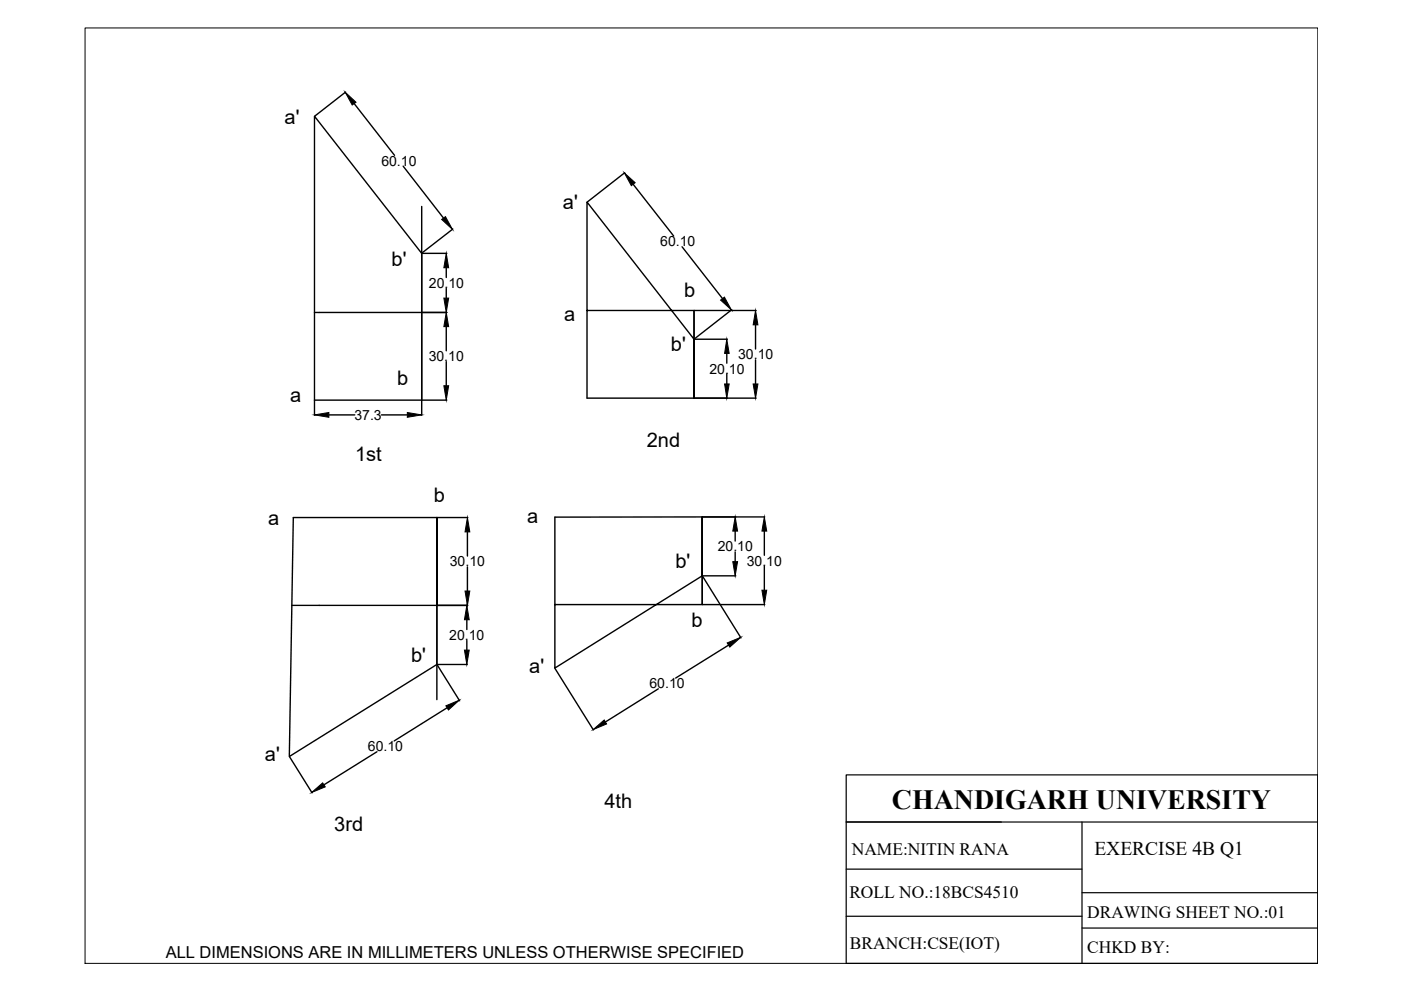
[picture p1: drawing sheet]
<svg xmlns="http://www.w3.org/2000/svg" width="297mm" height="210mm" viewBox="0 0 297 210" stroke-linecap="round" stroke-linejoin="round" font-family="sans-serif">
<!-- layer: thick continuous -->
<g fill="none" stroke="#000" stroke-width=".3">
<path d="M73.3 19.5l-6.6 5.1M66.7 24.6l22.7 29.1v31.1h-22.7zM75.1 22l8.6 10.9M85.5 35.2l8.5 11M132.5 36.6l-8 6.2M134.2 39.1l8.6 10.9M89.4 43.8v44.3M89.5 53.7h5.2M94.6 56.8v2M96 48.6l-6.6 5.1M144.6 52.3l8.6 11M66.7 66.3h28"/>
<path d="M94.6 61.1v2.1M94.6 69.3v5.1M94.6 76.7v5.1M124.5 65.8h22.7v18.6v-12.5l-22.7-29.1v41.6h22.7v-18.6M147.2 65.8h13.1M147.2 71.9h7M154.1 74.9v2.1M154.1 79.3v2.1M155.2 65.7l-8 6.2M160.2 68.9v5.1M160.2 76.3v5.1M66.7 84.9v3.2"/>
<path d="M69.7 88h5.5M80.9 88h5.5M89.5 84.8h5.2M147.2 84.4h13.1M99.1 112.8v5.1M99.2 109.7h-37l-.9 50.7 31.3-19.5v-31.2v38.6M148.9 109.6h13.2M155.9 112.6v2.1M155.9 117v2.1M162.1 112.6v5.1M61.9 128.4h37.3M99 131.4v2.1"/>
<path d="M99 135.8v2M99.1 120.2v5.1M117.6 128.2h31.3v-18.6v12.5l-31.3 19.5v-32h31.3v18.6M148.9 122.1h7.1M148.9 128.2h13.2M148.9 122.1l8.2 13.2M154.5 136.8l-11.2 7M162.1 120v5.1M79.9 159.4l-11.2 7M92.7 140.9h6.4M92.7 140.9l4.8 7.7M94.8 150.1l-11.2 7"/>
<path d="M117.6 141.7l8.2 13.1M139.6 146.1l-11.2 7M61.4 160.4l4.8 7.7"/>
</g>
<g fill="#000" stroke="#000" stroke-width=".21">
<path d="M73.2 19.6l2.3 2.1-.8 .6zM132.4 36.7l2.3 2-.8 .7zM94.6 53.7l.5 3.1h-1zM93.6 46.5l.8-.6 1.5 2.7zM94.1 63.2h1l-.5 3.1zM94.6 66.3l.5 3h-1zM152.8 63.6l.8-.6 1.5 2.7zM154.1 71.9l.5 3h-1zM160.2 65.8l.5 3.1h-1zM66.7 88l3-.5v1zM86.4 87.5l3 .5-3 .5zM94.1 81.8h1l-.5 3z"/>
<path d="M153.6 81.4h1l-.5 3zM159.7 81.4h1l-.5 3zM99.1 109.7l.5 3.1h-1zM155.9 109.6l.5 3h-1zM155.4 119.1h1l-.5 3zM162.1 109.6l.5 3h-1.1zM99 128.4l.5 3h-1zM98.5 137.8h1l-.5 3.1zM98.6 125.3h1l-.5 3.1zM154.2 136.3l2.9-1.2-2.4 2.1zM161.5 125.1h1.1l-.5 3.1zM94.5 149.6l2.9-1.1-2.3 2z"/>
<path d="M125.8 154.7l2.3-2 .5 .8zM66.1 168l2.3-2 .6 .8z"/>
</g>
<path d="M18 5.9h261.4v198.4h-261.4z" fill="none" stroke="#000" stroke-width=".21"/>
<!-- layer: 0 -->
<path d="M179.4 164.3h100v40h-100zM179.4 174.3h100M229.4 174.3v30M179.4 194.3h50M179.4 184.3h50M229.4 189.3h50M229.4 196.8h50" fill="none" stroke="#000" stroke-width=".25"/>
<text font-size="5.9" x="189.1" y="171.5">CHANDIGARH UNIVERSITY</text>
<g font-size="4.3">
<text x="60.3" y="26.3">a'</text>
<text x="119.3" y="44.2">a'</text>
<text x="83" y="56.3">b'</text>
<text x="145.1" y="63">b</text>
<text x="119.6" y="68.1">a</text>
<text x="142.2" y="74.4">b'</text>
<text x="84.2" y="81.7">b</text>
<text x="61.5" y="85.2">a</text>
<text x="137.1" y="94.9">2nd</text>
<text x="75.3" y="97.8">1st</text>
<text x="92" y="106.3">b</text>
<text x="56.9" y="111.3">a</text>
<text x="111.8" y="110.8">a</text>
<text x="143.2" y="120.4">b'</text>
<text x="146.6" y="132.8">b</text>
<text x="87.2" y="140.5">b'</text>
<text x="112.2" y="142.6">a'</text>
<text x="56.2" y="161.2">a'</text>
<text x="128.1" y="171.4">4th</text>
<text x="70.9" y="176.1">3rd</text>
</g>
<text font-size="4.1" x="232" y="181.3">EXERCISE 4B Q1</text>
<g font-size="3.7">
<text x="180.6" y="181.3">NAME:NITIN RANA</text>
<text x="180.1" y="190.5">ROLL NO.:18BCS4510</text>
<text x="230.5" y="194.7">DRAWING SHEET NO.:01</text>
<text x="180.2" y="201.2">BRANCH:CSE(IOT)</text>
<text x="230.5" y="202.1">CHKD BY:</text>
</g>
<text font-size="3.5" x="35.1" y="203.2">ALL DIMENSIONS ARE IN MILLIMETERS UNLESS OTHERWISE SPECIFIED</text>
<g font-size="3">
<text x="80.9" y="35.1">60.10</text>
<text x="140" y="52.2">60.10</text>
<text x="90.9" y="61">20.10</text>
<text x="90.9" y="76.6">30.10</text>
<text x="156.5" y="76.2">30.10</text>
<text x="150.4" y="79.2">20.10</text>
<text x="75.1" y="89">37.3</text>
<text x="152.2" y="116.9">20.10</text>
<text x="158.3" y="119.9">30.10</text>
<text x="95.4" y="120.1">30.10</text>
<text x="95.2" y="135.7">20.10</text>
<text x="137.7" y="146">60.10</text>
<text x="78" y="159.3">60.10</text>
</g>
</svg>
